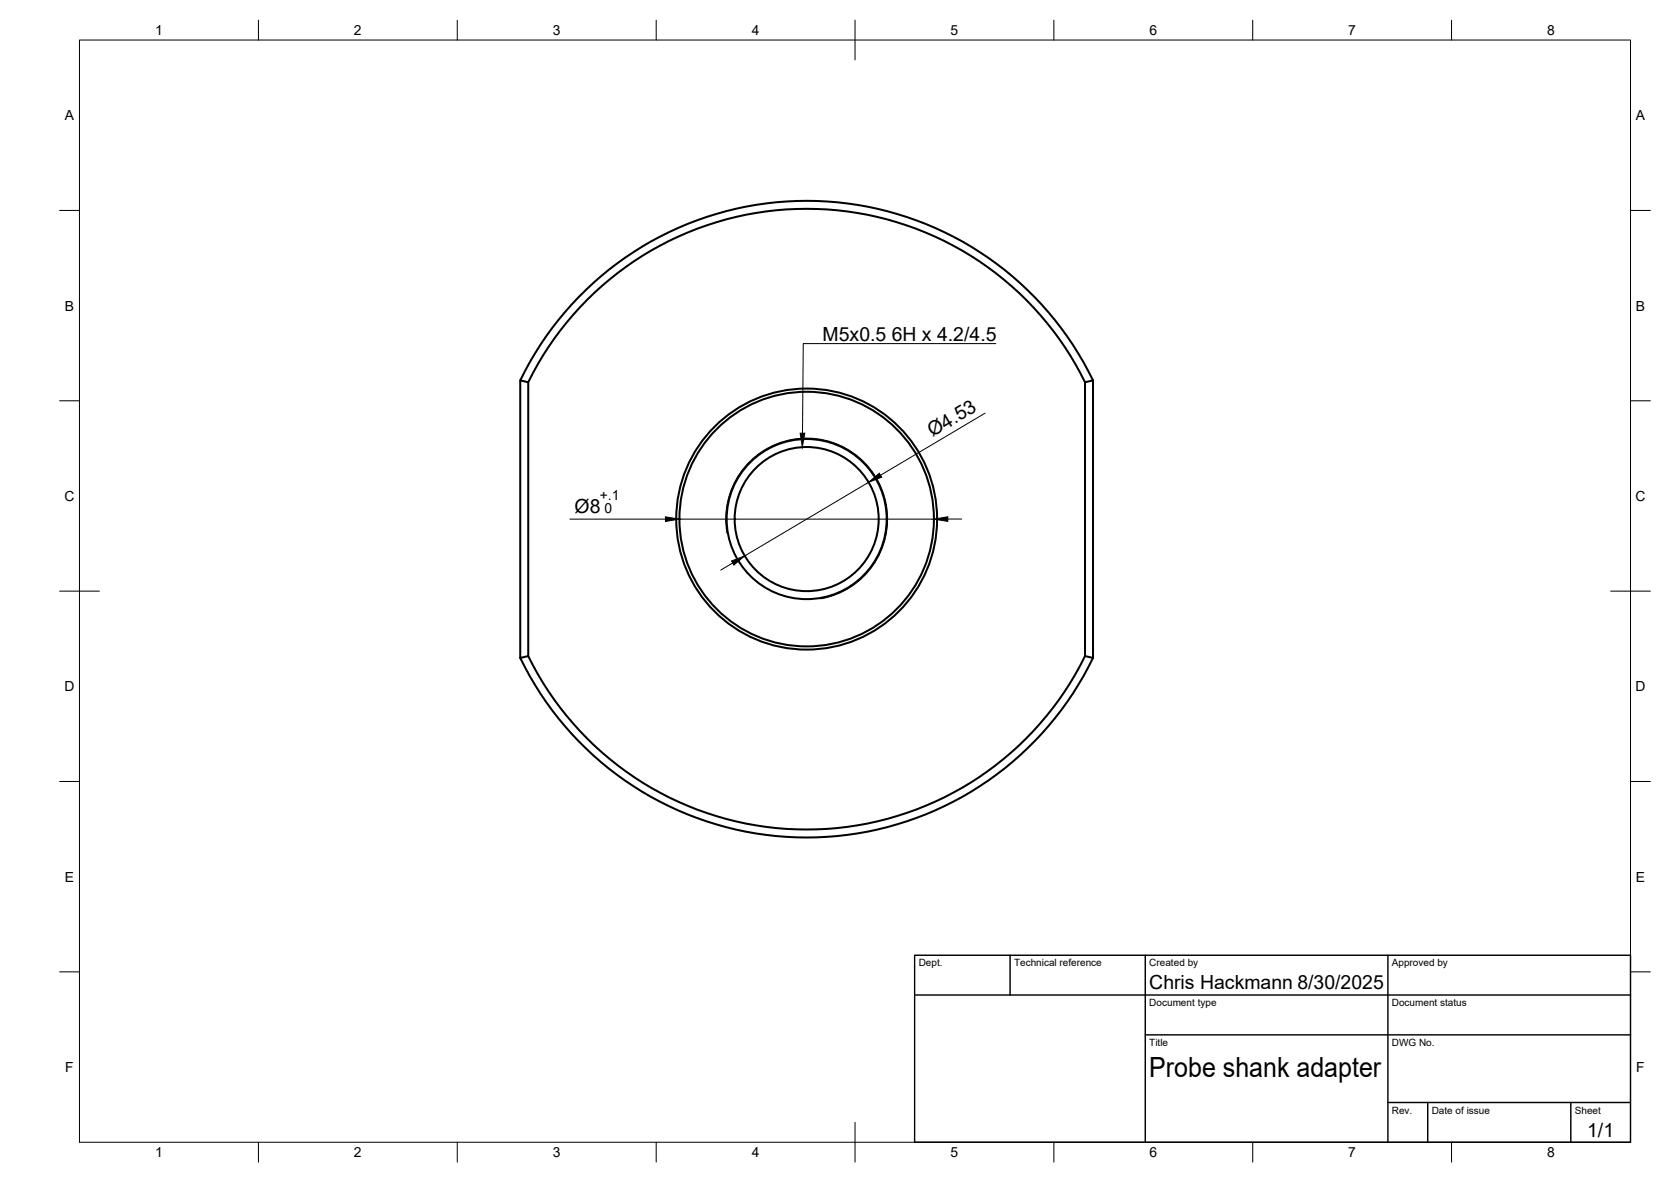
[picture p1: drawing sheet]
<svg xmlns="http://www.w3.org/2000/svg" width="420mm" height="297mm" viewBox="0 0 420 297" stroke-linecap="round" stroke-linejoin="round" font-family="sans-serif">
<!-- layer: Visible -->
<g fill="none" stroke="#000" stroke-width=".51">
<path d="M130.8 95.6v69.7M132.8 96.1v68.8M274.8 95.6v69.7a80 80 0 0 1-72 45.2 80 80 0 0 1-72-45.2M274.8 95.6l-2 .5v68.8l2 .4M274.8 95.6a80 80 0 0 0-72-45.1 80 80 0 0 0-72 45.1l2 .5a78 78 0 0 1 70-43.6 78 78 0 0 1 70 43.6M272.8 164.9a78 78 0 0 1-70 43.6 78 78 0 0 1-70-43.6l-2 .4"/>
<circle cx="202.8" cy="130.4" r="32.8"/>
<circle cx="202.8" cy="130.4" r="20.1"/>
<circle cx="202.8" cy="130.4" r="18.1"/>
<circle cx="202.8" cy="130.4" r="32"/>
</g>
<!-- layer: Visible Narrow -->
<path d="M182.8 134a20.4 20.4 0 0 1 16.5-23.6 20.4 20.4 0 0 1 23.6 16.5 20.4 20.4 0 0 1-16.5 23.6" fill="none" stroke="#000" stroke-width=".25"/>
<!-- layer: BORDER -->
<g fill="none" stroke="#000" stroke-width=".25">
<path d="M20 10.1h390v276.9h-390zM65 5.1v5M115 5.1v5M165 5.1v5M215 5.1v10M265 5.1v5M315 5.1v5M365 5.1v5M15 52.9h5M410 52.9h5M15 100.7h5M410 100.7h5"/>
<path d="M15 148.6h10M405 148.6h10M15 196.4h5M410 196.4h5M15 244.2h5M410 244.2h5M65 287v5M115 287v5M165 287v5M215 282.1v9.9M265 287v5M315 287v5"/>
<path d="M365 287v5"/>
</g>
<!-- layer: TITLEBLOCK -->
<path d="M230 240.1h180v46.9h-180zM230 250h180M254 240.1v9.9M288 240.1v46.9M349 240.1v46.9M288 260.1h122M349 277.1h61M359 277.1v9.9M395 277.1v9.9" fill="none" stroke="#000" stroke-width=".36"/>
<!-- layer: Hole Notes -->
<path d="M201.2 108.9h1.2l-.7 3.5z" fill="#000" stroke="#000" stroke-width=".25"/>
<path d="M250.4 86.3h-48.4l-.2 22.6" fill="none" stroke="#000" stroke-width=".25"/>
<!-- layer: FD_Dimensions -->
<path d="M247.7 103.8l-26.3 15.6M143.3 130.5h24M170.8 130.5h64M218.4 121.2l-31.2 18.5M238.3 130.4h3.5M184.2 141.5l-3 1.8" fill="none" stroke="#000" stroke-width=".25"/>
<path d="M218.4 121.2l2.7-2.3 .6 1zM167.3 129.9l3.5 .6-3.5 .5zM234.8 130.5l3.5-.6v1.1zM183.9 141l3.3-1.3-2.7 2.3z" fill="#000" stroke="#000" stroke-width=".25"/>
<text font-size="7" x="289" y="270.6">Probe shank adapter</text>
<g font-size="4.9">
<text x="206.8" y="85.6">M5x0.5</text>
<text x="224.2" y="85.6">6H x 4.2/4.5</text>
<text x="234.4" y="109.9" transform="rotate(-31 234.4 109.9)">Ø4.53</text>
<text x="144.5" y="128.9">Ø8</text>
<text x="289" y="248.5">Chris Hackmann 8/30/2025</text>
<text x="399.1" y="285.7">1/1</text>
</g>
<g font-size="3.5">
<text x="39" y="8.8">1</text>
<text x="89" y="8.8">2</text>
<text x="139" y="8.8">3</text>
<text x="189" y="8.8">4</text>
<text x="239" y="8.8">5</text>
<text x="289" y="8.8">6</text>
<text x="339" y="8.8">7</text>
<text x="389" y="8.8">8</text>
<text x="16.3" y="30.2">A</text>
<text x="411.3" y="30.2">A</text>
<text x="16.3" y="78">B</text>
<text x="411.3" y="78">B</text>
<text x="16.2" y="125.9">C</text>
<text x="150.8" y="125.5">+.1</text>
<text x="411.2" y="125.9">C</text>
<text x="152" y="128.9">0</text>
<text x="16.2" y="173.7">D</text>
<text x="411.2" y="173.7">D</text>
<text x="16.3" y="221.6">E</text>
<text x="411.3" y="221.6">E</text>
<text x="16.4" y="269.4">F</text>
<text x="411.4" y="269.4">F</text>
<text x="39" y="290.8">1</text>
<text x="89" y="290.8">2</text>
<text x="139" y="290.8">3</text>
<text x="189" y="290.8">4</text>
<text x="239" y="290.8">5</text>
<text x="289" y="290.8">6</text>
<text x="339" y="290.8">7</text>
<text x="389" y="290.8">8</text>
</g>
<g font-size="2.5">
<text x="231" y="242.9">Dept.</text>
<text x="255" y="242.9">Technical reference</text>
<text x="289" y="242.9">Created by</text>
<text x="350" y="242.9">Approved by</text>
<text x="289" y="252.8">Document type</text>
<text x="350" y="252.8">Document status</text>
<text x="289" y="262.9">Title</text>
<text x="350" y="262.9">DWG No.</text>
<text x="350" y="279.9">Rev.</text>
<text x="360" y="279.9">Date of issue</text>
<text x="396" y="279.9">Sheet</text>
</g>
</svg>
